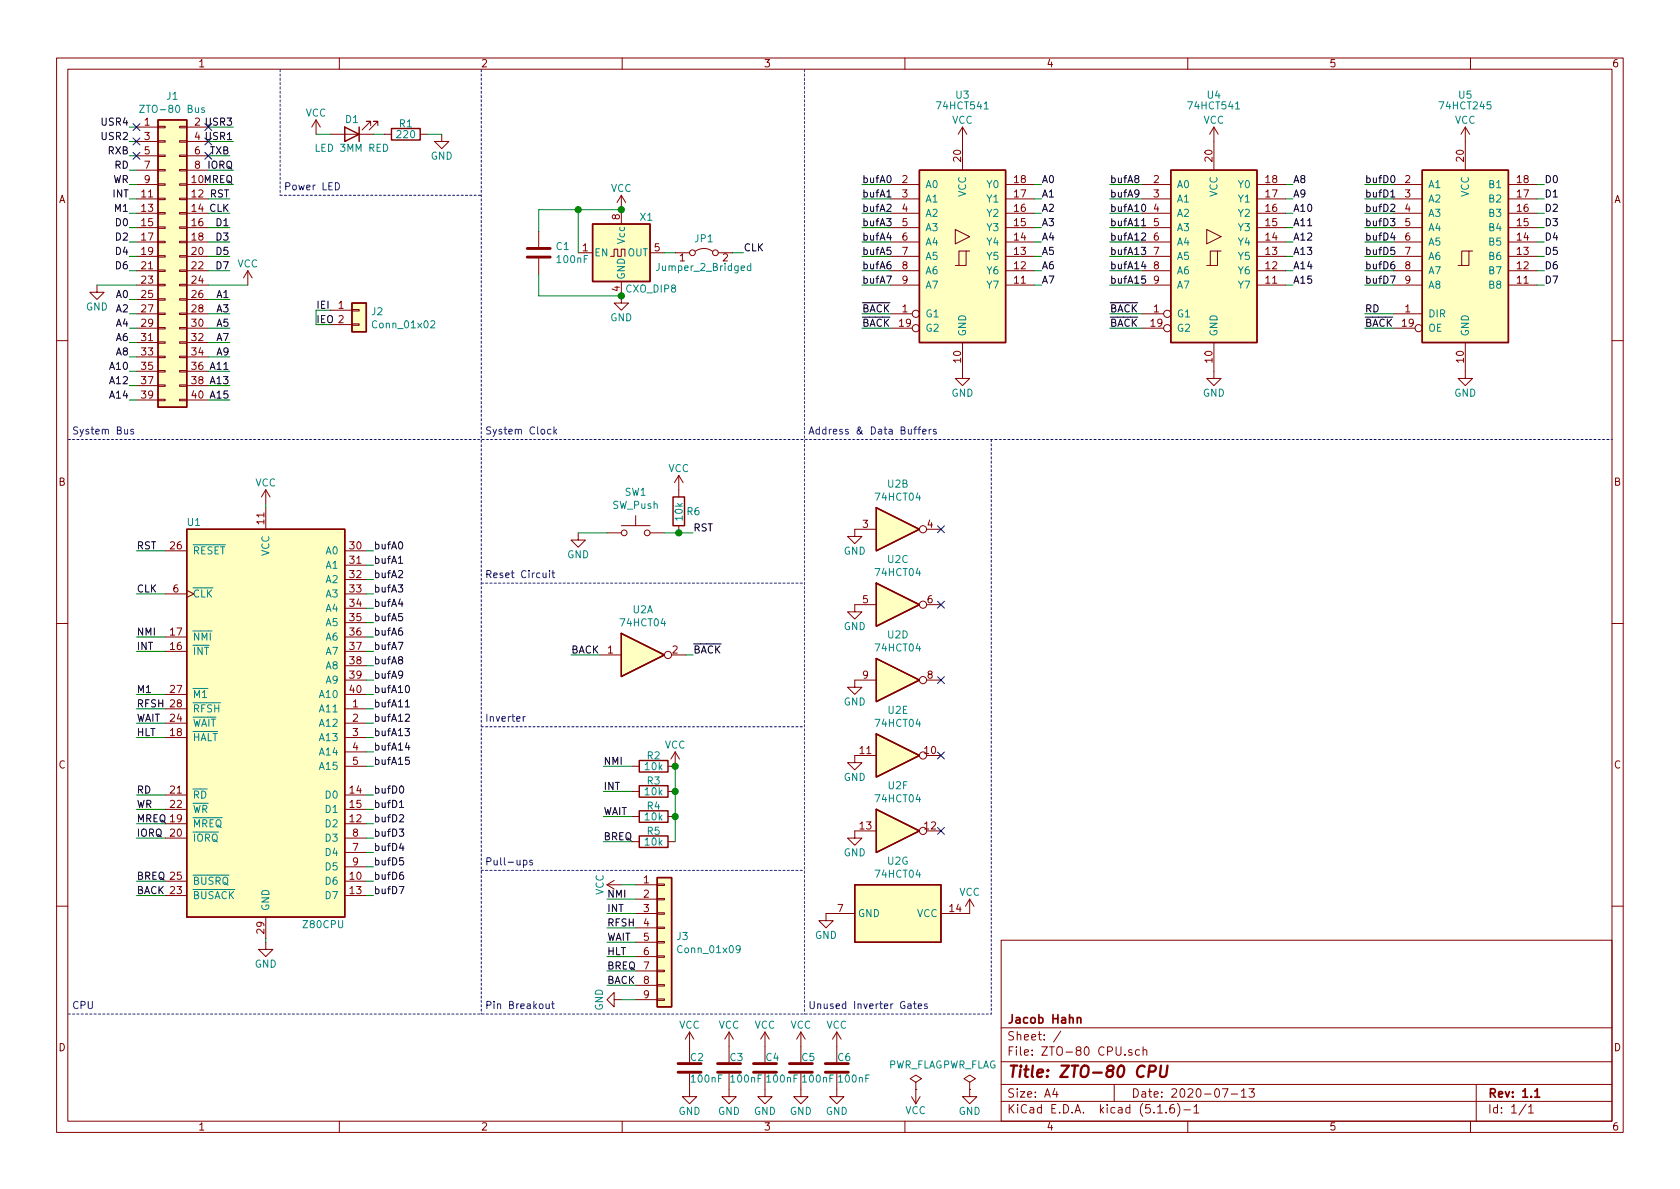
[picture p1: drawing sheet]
EESchema Schematic File Version 4
EELAYER 30 0
EELAYER END
$Descr A4 11693 8268
encoding utf-8
Sheet 1 1
Title "ZTO-80 CPU"
Date "2020-07-13"
Rev "1.1"
Comp "Jacob Hahn"
Comment1 ""
Comment2 ""
Comment3 ""
Comment4 ""
$EndDescr
$Comp
L power:PWR_FLAG #FLG01
U 1 1
P 6375 7575
F 0 "#FLG01" H 6375 7650 50  0001 C CNN
F 1 "PWR_FLAG" H 6375 7748 50  0000 C CNN
F 2 "" H 6375 7575 50  0001 C CNN
F 3 "~" H 6375 7575 50  0001 C CNN
	1    6375 7575
	1    0    0    -1  
$EndComp
$Comp
L power:VCC #PWR04
U 1 1
P 6375 7575
F 0 "#PWR04" H 6375 7425 50  0001 C CNN
F 1 "VCC" H 6375 7725 50  0000 C CNN
F 2 "" H 6375 7575 50  0001 C CNN
F 3 "" H 6375 7575 50  0001 C CNN
	1    6375 7575
	-1   0    0    1   
$EndComp
$Comp
L Connector_Generic:Conn_01x02 J2
U 1 1
P 2500 2150
F 0 "J2" H 2580 2142 50  0000 L CNN
F 1 "Conn_01x02" H 2580 2051 50  0000 L CNN
F 2 "Connector_PinHeader_2.54mm:PinHeader_1x02_P2.54mm_Horizontal" H 2500 2150 50  0001 C CNN
F 3 "~" H 2500 2150 50  0001 C CNN
	1    2500 2150
	1    0    0    -1  
$EndComp
Text Label 2200 2150 0    50   ~ 0
IEI
Text Label 2200 2250 0    50   ~ 0
IEO
Wire Wire Line
	2300 2250 2200 2250
$Comp
L Device:LED D1
U 1 1
P 2450 925
F 0 "D1" H 2450 825 50  0000 C CNN
F 1 "LED 3MM RED" H 2450 1025 50  0000 C CNN
F 2 "LED_THT:LED_D3.0mm" H 2450 925 50  0001 C CNN
F 3 "~" H 2450 925 50  0001 C CNN
	1    2450 925 
	-1   0    0    1   
$EndComp
$Comp
L power:VCC #PWR03
U 1 1
P 2200 925
F 0 "#PWR03" H 2200 775 50  0001 C CNN
F 1 "VCC" H 2200 1075 50  0000 C CNN
F 2 "" H 2200 925 50  0001 C CNN
F 3 "" H 2200 925 50  0001 C CNN
	1    2200 925 
	1    0    0    -1  
$EndComp
Wire Wire Line
	2200 925  2300 925 
$Comp
L Device:R R1
U 1 1
P 2825 925
F 0 "R1" V 2750 925 50  0000 C CNN
F 1 "220" V 2825 925 50  0000 C CNN
F 2 "Resistor_SMD:R_0805_2012Metric_Pad1.15x1.40mm_HandSolder" V 2755 925 50  0001 C CNN
F 3 "~" H 2825 925 50  0001 C CNN
	1    2825 925 
	0    1    1    0   
$EndComp
Wire Wire Line
	2600 925  2675 925 
$Comp
L power:GND #PWR06
U 1 1
P 3075 925
F 0 "#PWR06" H 3075 675 50  0001 C CNN
F 1 "GND" H 3075 775 50  0000 C CNN
F 2 "" H 3075 925 50  0001 C CNN
F 3 "" H 3075 925 50  0001 C CNN
	1    3075 925 
	1    0    0    -1  
$EndComp
Wire Wire Line
	2975 925  3075 925 
Wire Wire Line
	2200 2150 2300 2150
Wire Notes Line
	1950 475  1950 1350
Wire Notes Line
	1950 1350 3350 1350
Text Notes 1975 1325 0    50   ~ 0
Power LED
Text Notes 500  3025 0    50   ~ 0
System Bus
$Comp
L power:GND #PWR05
U 1 1
P 6750 7575
F 0 "#PWR05" H 6750 7325 50  0001 C CNN
F 1 "GND" H 6750 7425 50  0000 C CNN
F 2 "" H 6750 7575 50  0001 C CNN
F 3 "" H 6750 7575 50  0001 C CNN
	1    6750 7575
	1    0    0    -1  
$EndComp
$Comp
L power:PWR_FLAG #FLG02
U 1 1
P 6750 7575
F 0 "#FLG02" H 6750 7650 50  0001 C CNN
F 1 "PWR_FLAG" H 6750 7748 50  0000 C CNN
F 2 "" H 6750 7575 50  0001 C CNN
F 3 "~" H 6750 7575 50  0001 C CNN
	1    6750 7575
	1    0    0    -1  
$EndComp
$Comp
L Oscillator:CXO_DIP8 X1
U 1 1
P 4325 1750
F 0 "X1" H 4450 2000 50  0000 L CNN
F 1 "CXO_DIP8" H 4350 1500 50  0000 L CNN
F 2 "Oscillator:Oscillator_DIP-8" H 4775 1400 50  0001 C CNN
F 3 "http://cdn-reichelt.de/documents/datenblatt/B400/OSZI.pdf" H 4225 1750 50  0001 C CNN
	1    4325 1750
	1    0    0    -1  
$EndComp
$Comp
L power:VCC #PWR010
U 1 1
P 4325 1450
F 0 "#PWR010" H 4325 1300 50  0001 C CNN
F 1 "VCC" H 4325 1600 50  0000 C CNN
F 2 "" H 4325 1450 50  0001 C CNN
F 3 "" H 4325 1450 50  0001 C CNN
	1    4325 1450
	1    0    0    -1  
$EndComp
Wire Wire Line
	4325 1450 4025 1450
Wire Wire Line
	4025 1450 4025 1750
Connection ~ 4325 1450
$Comp
L power:GND #PWR011
U 1 1
P 4325 2050
F 0 "#PWR011" H 4325 1800 50  0001 C CNN
F 1 "GND" H 4325 1900 50  0000 C CNN
F 2 "" H 4325 2050 50  0001 C CNN
F 3 "" H 4325 2050 50  0001 C CNN
	1    4325 2050
	1    0    0    -1  
$EndComp
$Comp
L Jumper:Jumper_2_Bridged JP1
U 1 1
P 4900 1750
F 0 "JP1" H 4900 1850 50  0000 C CNN
F 1 "Jumper_2_Bridged" H 4900 1650 50  0000 C CNN
F 2 "Connector_PinHeader_2.54mm:PinHeader_1x02_P2.54mm_Vertical" H 4900 1750 50  0001 C CNN
F 3 "~" H 4900 1750 50  0001 C CNN
	1    4900 1750
	1    0    0    -1  
$EndComp
Wire Wire Line
	4625 1750 4700 1750
Wire Wire Line
	5100 1750 5175 1750
Text Label 5175 1750 0    50   ~ 0
CLK
$Comp
L Device:C C1
U 1 1
P 3750 1750
F 0 "C1" H 3865 1796 50  0000 L CNN
F 1 "100nF" H 3865 1705 50  0000 L CNN
F 2 "Capacitor_SMD:C_0805_2012Metric_Pad1.15x1.40mm_HandSolder" H 3788 1600 50  0001 C CNN
F 3 "~" H 3750 1750 50  0001 C CNN
	1    3750 1750
	1    0    0    -1  
$EndComp
Wire Wire Line
	4025 1450 3750 1450
Wire Wire Line
	3750 1450 3750 1600
Connection ~ 4025 1450
Wire Wire Line
	3750 1900 3750 2050
Wire Wire Line
	3750 2050 4325 2050
Connection ~ 4325 2050
Text Notes 3375 3025 0    50   ~ 0
System Clock
Wire Wire Line
	2200 2150 2200 2250
Wire Notes Line
	5600 475  5600 7050
Text Notes 500  7025 0    50   ~ 0
CPU
$Comp
L 74xx:74HCT541 U3
U 1 1
P 6700 1775
F 0 "U3" H 6700 2900 50  0000 C CNN
F 1 "74HCT541" H 6700 2825 50  0000 C CNN
F 2 "Package_DIP:DIP-20_W7.62mm" H 6700 1775 50  0001 C CNN
F 3 "http://www.ti.com/lit/gpn/sn74HCT541" H 6700 1775 50  0001 C CNN
	1    6700 1775
	1    0    0    -1  
$EndComp
Text Label 6000 1275 0    50   ~ 0
bufA0
Text Label 6000 1375 0    50   ~ 0
bufA1
Text Label 6000 1475 0    50   ~ 0
bufA2
Text Label 6000 1575 0    50   ~ 0
bufA3
Text Label 6000 1675 0    50   ~ 0
bufA4
Text Label 6000 1775 0    50   ~ 0
bufA5
Text Label 6000 1875 0    50   ~ 0
bufA6
Text Label 6000 1975 0    50   ~ 0
bufA7
Wire Wire Line
	6000 1275 6200 1275
Wire Wire Line
	6000 1375 6200 1375
Wire Wire Line
	6000 1475 6200 1475
Wire Wire Line
	6000 1575 6200 1575
Wire Wire Line
	6000 1675 6200 1675
Wire Wire Line
	6000 1775 6200 1775
Wire Wire Line
	6000 1875 6200 1875
Wire Wire Line
	6000 1975 6200 1975
Text Label 7250 1275 0    50   ~ 0
A0
Text Label 7250 1375 0    50   ~ 0
A1
Text Label 7250 1475 0    50   ~ 0
A2
Text Label 7250 1575 0    50   ~ 0
A3
Text Label 7250 1675 0    50   ~ 0
A4
Text Label 7250 1775 0    50   ~ 0
A5
Text Label 7250 1875 0    50   ~ 0
A6
Text Label 7250 1975 0    50   ~ 0
A7
Wire Wire Line
	7200 1275 7250 1275
Wire Wire Line
	7200 1375 7250 1375
Wire Wire Line
	7200 1475 7250 1475
Wire Wire Line
	7200 1575 7250 1575
Wire Wire Line
	7200 1675 7250 1675
Wire Wire Line
	7200 1775 7250 1775
Wire Wire Line
	7200 1875 7250 1875
Wire Wire Line
	7200 1975 7250 1975
$Comp
L 74xx:74HCT541 U4
U 1 1
P 8450 1775
F 0 "U4" H 8450 2900 50  0000 C CNN
F 1 "74HCT541" H 8450 2825 50  0000 C CNN
F 2 "Package_DIP:DIP-20_W7.62mm" H 8450 1775 50  0001 C CNN
F 3 "http://www.ti.com/lit/gpn/sn74HCT541" H 8450 1775 50  0001 C CNN
	1    8450 1775
	1    0    0    -1  
$EndComp
Text Label 7725 1275 0    50   ~ 0
bufA8
Text Label 7725 1375 0    50   ~ 0
bufA9
Text Label 7725 1475 0    50   ~ 0
bufA10
Text Label 7725 1575 0    50   ~ 0
bufA11
Text Label 7725 1675 0    50   ~ 0
bufA12
Text Label 7725 1775 0    50   ~ 0
bufA13
Text Label 7725 1875 0    50   ~ 0
bufA14
Text Label 7725 1975 0    50   ~ 0
bufA15
Wire Wire Line
	7725 1275 7950 1275
Wire Wire Line
	7725 1375 7950 1375
Wire Wire Line
	7725 1475 7950 1475
Wire Wire Line
	7725 1575 7950 1575
Wire Wire Line
	7725 1675 7950 1675
Wire Wire Line
	7725 1775 7950 1775
Wire Wire Line
	7725 1875 7950 1875
Wire Wire Line
	7725 1975 7950 1975
Text Label 9000 1275 0    50   ~ 0
A8
Text Label 9000 1375 0    50   ~ 0
A9
Text Label 9000 1475 0    50   ~ 0
A10
Text Label 9000 1575 0    50   ~ 0
A11
Text Label 9000 1675 0    50   ~ 0
A12
Text Label 9000 1775 0    50   ~ 0
A13
Text Label 9000 1875 0    50   ~ 0
A14
Text Label 9000 1975 0    50   ~ 0
A15
Wire Wire Line
	8950 1275 9000 1275
Wire Wire Line
	8950 1375 9000 1375
Wire Wire Line
	8950 1475 9000 1475
Wire Wire Line
	8950 1575 9000 1575
Wire Wire Line
	8950 1675 9000 1675
Wire Wire Line
	8950 1775 9000 1775
Wire Wire Line
	8950 1875 9000 1875
Wire Wire Line
	8950 1975 9000 1975
$Comp
L power:VCC #PWR020
U 1 1
P 6700 975
F 0 "#PWR020" H 6700 825 50  0001 C CNN
F 1 "VCC" H 6700 1125 50  0000 C CNN
F 2 "" H 6700 975 50  0001 C CNN
F 3 "" H 6700 975 50  0001 C CNN
	1    6700 975 
	1    0    0    -1  
$EndComp
$Comp
L power:VCC #PWR023
U 1 1
P 8450 975
F 0 "#PWR023" H 8450 825 50  0001 C CNN
F 1 "VCC" H 8450 1125 50  0000 C CNN
F 2 "" H 8450 975 50  0001 C CNN
F 3 "" H 8450 975 50  0001 C CNN
	1    8450 975 
	1    0    0    -1  
$EndComp
$Comp
L power:GND #PWR024
U 1 1
P 8450 2575
F 0 "#PWR024" H 8450 2325 50  0001 C CNN
F 1 "GND" H 8450 2425 50  0000 C CNN
F 2 "" H 8450 2575 50  0001 C CNN
F 3 "" H 8450 2575 50  0001 C CNN
	1    8450 2575
	1    0    0    -1  
$EndComp
$Comp
L power:GND #PWR021
U 1 1
P 6700 2575
F 0 "#PWR021" H 6700 2325 50  0001 C CNN
F 1 "GND" H 6700 2425 50  0000 C CNN
F 2 "" H 6700 2575 50  0001 C CNN
F 3 "" H 6700 2575 50  0001 C CNN
	1    6700 2575
	1    0    0    -1  
$EndComp
$Comp
L 74HCTxx:74HCT245 U5
U 1 1
P 10200 1775
F 0 "U5" H 10200 2900 50  0000 C CNN
F 1 "74HCT245" H 10200 2825 50  0000 C CNN
F 2 "Package_DIP:DIP-20_W7.62mm" H 10200 3075 50  0001 C CNN
F 3 "" H 10200 3075 50  0001 C CNN
	1    10200 1775
	1    0    0    -1  
$EndComp
$Comp
L power:VCC #PWR025
U 1 1
P 10200 975
F 0 "#PWR025" H 10200 825 50  0001 C CNN
F 1 "VCC" H 10200 1125 50  0000 C CNN
F 2 "" H 10200 975 50  0001 C CNN
F 3 "" H 10200 975 50  0001 C CNN
	1    10200 975 
	1    0    0    -1  
$EndComp
Text Label 9500 2175 0    50   ~ 0
RD
Wire Wire Line
	9500 2175 9700 2175
Text Label 9500 1275 0    50   ~ 0
bufD0
Text Label 9500 1375 0    50   ~ 0
bufD1
Text Label 9500 1475 0    50   ~ 0
bufD2
Text Label 9500 1575 0    50   ~ 0
bufD3
Text Label 9500 1675 0    50   ~ 0
bufD4
Text Label 9500 1775 0    50   ~ 0
bufD5
Text Label 9500 1875 0    50   ~ 0
bufD6
Text Label 9500 1975 0    50   ~ 0
bufD7
Wire Wire Line
	9500 1275 9700 1275
Wire Wire Line
	9500 1375 9700 1375
Wire Wire Line
	9500 1475 9700 1475
Wire Wire Line
	9500 1575 9700 1575
Wire Wire Line
	9500 1675 9700 1675
Wire Wire Line
	9500 1775 9700 1775
Wire Wire Line
	9500 1875 9700 1875
Wire Wire Line
	9500 1975 9700 1975
Text Label 10750 1275 0    50   ~ 0
D0
Text Label 10750 1375 0    50   ~ 0
D1
Text Label 10750 1475 0    50   ~ 0
D2
Text Label 10750 1575 0    50   ~ 0
D3
Text Label 10750 1675 0    50   ~ 0
D4
Text Label 10750 1775 0    50   ~ 0
D5
Text Label 10750 1875 0    50   ~ 0
D6
Text Label 10750 1975 0    50   ~ 0
D7
Wire Wire Line
	10700 1275 10750 1275
Wire Wire Line
	10700 1375 10750 1375
Wire Wire Line
	10700 1475 10750 1475
Wire Wire Line
	10700 1575 10750 1575
Wire Wire Line
	10700 1675 10750 1675
Wire Wire Line
	10700 1775 10750 1775
Wire Wire Line
	10700 1875 10750 1875
Wire Wire Line
	10700 1975 10750 1975
$Comp
L power:GND #PWR026
U 1 1
P 10200 2575
F 0 "#PWR026" H 10200 2325 50  0001 C CNN
F 1 "GND" H 10200 2425 50  0000 C CNN
F 2 "" H 10200 2575 50  0001 C CNN
F 3 "" H 10200 2575 50  0001 C CNN
	1    10200 2575
	1    0    0    -1  
$EndComp
$Comp
L 74xx:74HCT04 U2
U 1 1
P 4475 4550
F 0 "U2" H 4475 4867 50  0000 C CNN
F 1 "74HCT04" H 4475 4776 50  0000 C CNN
F 2 "Package_DIP:DIP-14_W7.62mm" H 4475 4550 50  0001 C CNN
F 3 "https://assets.nexperia.com/documents/data-sheet/74HC_HCT04.pdf" H 4475 4550 50  0001 C CNN
	1    4475 4550
	1    0    0    -1  
$EndComp
$Comp
L 74xx:74HCT04 U2
U 7 1
P 6250 6350
F 0 "U2" V 5883 6350 50  0000 C CNN
F 1 "74HCT04" V 5974 6350 50  0000 C CNN
F 2 "Package_DIP:DIP-14_W7.62mm" H 6250 6350 50  0001 C CNN
F 3 "https://assets.nexperia.com/documents/data-sheet/74HC_HCT04.pdf" H 6250 6350 50  0001 C CNN
	7    6250 6350
	0    1    1    0   
$EndComp
$Comp
L 74xx:74HCT04 U2
U 2 1
P 6250 3675
F 0 "U2" H 6250 3992 50  0000 C CNN
F 1 "74HCT04" H 6250 3901 50  0000 C CNN
F 2 "Package_DIP:DIP-14_W7.62mm" H 6250 3675 50  0001 C CNN
F 3 "https://assets.nexperia.com/documents/data-sheet/74HC_HCT04.pdf" H 6250 3675 50  0001 C CNN
	2    6250 3675
	1    0    0    -1  
$EndComp
$Comp
L 74xx:74HCT04 U2
U 3 1
P 6250 4200
F 0 "U2" H 6250 4517 50  0000 C CNN
F 1 "74HCT04" H 6250 4426 50  0000 C CNN
F 2 "Package_DIP:DIP-14_W7.62mm" H 6250 4200 50  0001 C CNN
F 3 "https://assets.nexperia.com/documents/data-sheet/74HC_HCT04.pdf" H 6250 4200 50  0001 C CNN
	3    6250 4200
	1    0    0    -1  
$EndComp
$Comp
L 74xx:74HCT04 U2
U 4 1
P 6250 4725
F 0 "U2" H 6250 5042 50  0000 C CNN
F 1 "74HCT04" H 6250 4951 50  0000 C CNN
F 2 "Package_DIP:DIP-14_W7.62mm" H 6250 4725 50  0001 C CNN
F 3 "https://assets.nexperia.com/documents/data-sheet/74HC_HCT04.pdf" H 6250 4725 50  0001 C CNN
	4    6250 4725
	1    0    0    -1  
$EndComp
$Comp
L 74xx:74HCT04 U2
U 5 1
P 6250 5250
F 0 "U2" H 6250 5567 50  0000 C CNN
F 1 "74HCT04" H 6250 5476 50  0000 C CNN
F 2 "Package_DIP:DIP-14_W7.62mm" H 6250 5250 50  0001 C CNN
F 3 "https://assets.nexperia.com/documents/data-sheet/74HC_HCT04.pdf" H 6250 5250 50  0001 C CNN
	5    6250 5250
	1    0    0    -1  
$EndComp
$Comp
L 74xx:74HCT04 U2
U 6 1
P 6250 5775
F 0 "U2" H 6250 6092 50  0000 C CNN
F 1 "74HCT04" H 6250 6001 50  0000 C CNN
F 2 "Package_DIP:DIP-14_W7.62mm" H 6250 5775 50  0001 C CNN
F 3 "https://assets.nexperia.com/documents/data-sheet/74HC_HCT04.pdf" H 6250 5775 50  0001 C CNN
	6    6250 5775
	1    0    0    -1  
$EndComp
Wire Notes Line
	6900 3050 6900 7050
Wire Notes Line
	475  7050 6900 7050
$Comp
L power:GND #PWR014
U 1 1
P 5750 6350
F 0 "#PWR014" H 5750 6100 50  0001 C CNN
F 1 "GND" H 5750 6200 50  0000 C CNN
F 2 "" H 5750 6350 50  0001 C CNN
F 3 "" H 5750 6350 50  0001 C CNN
	1    5750 6350
	1    0    0    -1  
$EndComp
$Comp
L power:VCC #PWR022
U 1 1
P 6750 6350
F 0 "#PWR022" H 6750 6200 50  0001 C CNN
F 1 "VCC" H 6750 6500 50  0000 C CNN
F 2 "" H 6750 6350 50  0001 C CNN
F 3 "" H 6750 6350 50  0001 C CNN
	1    6750 6350
	1    0    0    -1  
$EndComp
$Comp
L power:GND #PWR019
U 1 1
P 5950 5775
F 0 "#PWR019" H 5950 5525 50  0001 C CNN
F 1 "GND" H 5950 5625 50  0000 C CNN
F 2 "" H 5950 5775 50  0001 C CNN
F 3 "" H 5950 5775 50  0001 C CNN
	1    5950 5775
	1    0    0    -1  
$EndComp
$Comp
L power:GND #PWR018
U 1 1
P 5950 5250
F 0 "#PWR018" H 5950 5000 50  0001 C CNN
F 1 "GND" H 5950 5100 50  0000 C CNN
F 2 "" H 5950 5250 50  0001 C CNN
F 3 "" H 5950 5250 50  0001 C CNN
	1    5950 5250
	1    0    0    -1  
$EndComp
$Comp
L power:GND #PWR017
U 1 1
P 5950 4725
F 0 "#PWR017" H 5950 4475 50  0001 C CNN
F 1 "GND" H 5950 4575 50  0000 C CNN
F 2 "" H 5950 4725 50  0001 C CNN
F 3 "" H 5950 4725 50  0001 C CNN
	1    5950 4725
	1    0    0    -1  
$EndComp
$Comp
L power:GND #PWR016
U 1 1
P 5950 4200
F 0 "#PWR016" H 5950 3950 50  0001 C CNN
F 1 "GND" H 5950 4050 50  0000 C CNN
F 2 "" H 5950 4200 50  0001 C CNN
F 3 "" H 5950 4200 50  0001 C CNN
	1    5950 4200
	1    0    0    -1  
$EndComp
$Comp
L power:GND #PWR015
U 1 1
P 5950 3675
F 0 "#PWR015" H 5950 3425 50  0001 C CNN
F 1 "GND" H 5950 3525 50  0000 C CNN
F 2 "" H 5950 3675 50  0001 C CNN
F 3 "" H 5950 3675 50  0001 C CNN
	1    5950 3675
	1    0    0    -1  
$EndComp
NoConn ~ 6550 3675
NoConn ~ 6550 4200
NoConn ~ 6550 4725
NoConn ~ 6550 5250
NoConn ~ 6550 5775
Text Label 3975 4550 0    50   ~ 0
BACK
Wire Wire Line
	3975 4550 4175 4550
Text Label 4825 4550 0    50   ~ 0
~BACK
Wire Wire Line
	4775 4550 4825 4550
Text Label 6000 2175 0    50   ~ 0
~BACK
Wire Wire Line
	6000 2175 6200 2175
Wire Wire Line
	6000 2275 6200 2275
Text Label 6000 2275 0    50   ~ 0
~BACK
Text Label 7725 2175 0    50   ~ 0
~BACK
Text Label 7725 2275 0    50   ~ 0
~BACK
Wire Wire Line
	7725 2175 7950 2175
Wire Wire Line
	7725 2275 7950 2275
Text Label 9500 2275 0    50   ~ 0
~BACK
Wire Wire Line
	9500 2275 9700 2275
Wire Notes Line
	475  3050 11225 3050
Text Notes 5625 3025 0    50   ~ 0
Address & Data Buffers
Wire Notes Line
	3350 4050 5600 4050
Wire Notes Line
	3350 5050 5600 5050
Text Notes 3375 5025 0    50   ~ 0
Inverter
Text Notes 3375 4025 0    50   ~ 0
Reset Circuit
$Comp
L power:GND #PWR09
U 1 1
P 4025 3700
F 0 "#PWR09" H 4025 3450 50  0001 C CNN
F 1 "GND" H 4025 3550 50  0000 C CNN
F 2 "" H 4025 3700 50  0001 C CNN
F 3 "" H 4025 3700 50  0001 C CNN
	1    4025 3700
	1    0    0    -1  
$EndComp
Text Label 4825 3700 0    50   ~ 0
RST
Wire Wire Line
	4025 3700 4225 3700
$Comp
L Device:R R6
U 1 1
P 4725 3550
F 0 "R6" H 4775 3550 50  0000 L CNN
F 1 "10k" V 4725 3475 50  0000 L CNN
F 2 "Resistor_SMD:R_0805_2012Metric_Pad1.15x1.40mm_HandSolder" V 4655 3550 50  0001 C CNN
F 3 "~" H 4725 3550 50  0001 C CNN
	1    4725 3550
	1    0    0    -1  
$EndComp
$Comp
L Switch:SW_Push SW1
U 1 1
P 4425 3700
F 0 "SW1" H 4425 3985 50  0000 C CNN
F 1 "SW_Push" H 4425 3894 50  0000 C CNN
F 2 "Button_Switch_THT:SW_PUSH_6mm" H 4425 3900 50  0001 C CNN
F 3 "~" H 4425 3900 50  0001 C CNN
	1    4425 3700
	1    0    0    -1  
$EndComp
Wire Wire Line
	4625 3700 4725 3700
Connection ~ 4725 3700
Wire Wire Line
	4725 3700 4825 3700
$Comp
L power:VCC #PWR013
U 1 1
P 4725 3400
F 0 "#PWR013" H 4725 3250 50  0001 C CNN
F 1 "VCC" H 4725 3550 50  0000 C CNN
F 2 "" H 4725 3400 50  0001 C CNN
F 3 "" H 4725 3400 50  0001 C CNN
	1    4725 3400
	1    0    0    -1  
$EndComp
Wire Notes Line
	3350 6050 5600 6050
Wire Notes Line
	3350 475  3350 7050
$Comp
L CPU:Z80CPU U1
U 1 1
P 1850 5025
F 0 "U1" H 1350 6425 50  0000 C CNN
F 1 "Z80CPU" H 2250 3625 50  0000 C CNN
F 2 "Package_DIP:DIP-40_W15.24mm" H 1850 5425 50  0001 C CNN
F 3 "www.zilog.com/manage_directlink.php?filepath=docs/z80/um0080" H 1850 5425 50  0001 C CNN
	1    1850 5025
	1    0    0    -1  
$EndComp
Text Label 950  3825 0    50   ~ 0
RST
Wire Wire Line
	1150 3825 950  3825
Text Label 950  4125 0    50   ~ 0
CLK
Wire Wire Line
	950  4125 1150 4125
Text Label 950  4425 0    50   ~ 0
NMI
Wire Wire Line
	950  4425 1150 4425
Text Label 950  4525 0    50   ~ 0
INT
Wire Wire Line
	950  4525 1150 4525
Text Label 950  4825 0    50   ~ 0
M1
Wire Wire Line
	950  4825 1150 4825
Text Label 950  4925 0    50   ~ 0
RFSH
Wire Wire Line
	950  4925 1150 4925
Text Label 950  5025 0    50   ~ 0
WAIT
Wire Wire Line
	950  5025 1150 5025
Text Label 950  5125 0    50   ~ 0
HLT
Wire Wire Line
	950  5125 1150 5125
Text Label 950  5525 0    50   ~ 0
RD
Wire Wire Line
	950  5525 1150 5525
Text Label 950  5625 0    50   ~ 0
WR
Wire Wire Line
	950  5625 1150 5625
Text Label 950  5725 0    50   ~ 0
MREQ
Wire Wire Line
	950  5725 1150 5725
Text Label 950  5825 0    50   ~ 0
IORQ
Wire Wire Line
	950  5825 1150 5825
Text Label 950  6125 0    50   ~ 0
BREQ
Wire Wire Line
	950  6125 1150 6125
Text Label 950  6225 0    50   ~ 0
BACK
Wire Wire Line
	950  6225 1150 6225
Text Label 2600 3825 0    50   ~ 0
bufA0
Text Label 2600 3925 0    50   ~ 0
bufA1
Text Label 2600 4025 0    50   ~ 0
bufA2
Text Label 2600 4125 0    50   ~ 0
bufA3
Text Label 2600 4225 0    50   ~ 0
bufA4
Text Label 2600 4325 0    50   ~ 0
bufA5
Text Label 2600 4425 0    50   ~ 0
bufA6
Text Label 2600 4525 0    50   ~ 0
bufA7
Text Label 2600 4625 0    50   ~ 0
bufA8
Text Label 2600 4725 0    50   ~ 0
bufA9
Text Label 2600 4825 0    50   ~ 0
bufA10
Text Label 2600 4925 0    50   ~ 0
bufA11
Text Label 2600 5025 0    50   ~ 0
bufA12
Text Label 2600 5125 0    50   ~ 0
bufA13
Text Label 2600 5225 0    50   ~ 0
bufA14
Text Label 2600 5325 0    50   ~ 0
bufA15
Wire Wire Line
	2550 3825 2600 3825
Wire Wire Line
	2550 3925 2600 3925
Wire Wire Line
	2550 4025 2600 4025
Wire Wire Line
	2550 4125 2600 4125
Wire Wire Line
	2550 4225 2600 4225
Wire Wire Line
	2550 4325 2600 4325
Wire Wire Line
	2550 4425 2600 4425
Wire Wire Line
	2550 4525 2600 4525
Wire Wire Line
	2550 4625 2600 4625
Wire Wire Line
	2550 4725 2600 4725
Wire Wire Line
	2550 4825 2600 4825
Wire Wire Line
	2550 4925 2600 4925
Wire Wire Line
	2550 5025 2600 5025
Wire Wire Line
	2550 5125 2600 5125
Wire Wire Line
	2550 5225 2600 5225
Wire Wire Line
	2550 5325 2600 5325
Text Label 2600 5525 0    50   ~ 0
bufD0
Text Label 2600 5625 0    50   ~ 0
bufD1
Text Label 2600 5725 0    50   ~ 0
bufD2
Text Label 2600 5825 0    50   ~ 0
bufD3
Text Label 2600 5925 0    50   ~ 0
bufD4
Text Label 2600 6025 0    50   ~ 0
bufD5
Text Label 2600 6125 0    50   ~ 0
bufD6
Text Label 2600 6225 0    50   ~ 0
bufD7
Wire Wire Line
	2550 5525 2600 5525
Wire Wire Line
	2550 5625 2600 5625
Wire Wire Line
	2550 5725 2600 5725
Wire Wire Line
	2550 5825 2600 5825
Wire Wire Line
	2550 5925 2600 5925
Wire Wire Line
	2550 6025 2600 6025
Wire Wire Line
	2550 6125 2600 6125
Wire Wire Line
	2550 6225 2600 6225
$Comp
L power:VCC #PWR07
U 1 1
P 1850 3500
F 0 "#PWR07" H 1850 3350 50  0001 C CNN
F 1 "VCC" H 1850 3650 50  0000 C CNN
F 2 "" H 1850 3500 50  0001 C CNN
F 3 "" H 1850 3500 50  0001 C CNN
	1    1850 3500
	1    0    0    -1  
$EndComp
Wire Wire Line
	1850 3500 1850 3525
$Comp
L power:GND #PWR08
U 1 1
P 1850 6550
F 0 "#PWR08" H 1850 6300 50  0001 C CNN
F 1 "GND" H 1850 6400 50  0000 C CNN
F 2 "" H 1850 6550 50  0001 C CNN
F 3 "" H 1850 6550 50  0001 C CNN
	1    1850 6550
	1    0    0    -1  
$EndComp
Wire Wire Line
	1850 6525 1850 6550
$Comp
L Device:R R2
U 1 1
P 4550 5325
F 0 "R2" V 4475 5325 50  0000 C CNN
F 1 "10k" V 4550 5325 50  0000 C CNN
F 2 "Resistor_SMD:R_0805_2012Metric_Pad1.15x1.40mm_HandSolder" V 4480 5325 50  0001 C CNN
F 3 "~" H 4550 5325 50  0001 C CNN
	1    4550 5325
	0    1    1    0   
$EndComp
$Comp
L Device:R R3
U 1 1
P 4550 5500
F 0 "R3" V 4475 5500 50  0000 C CNN
F 1 "10k" V 4550 5500 50  0000 C CNN
F 2 "Resistor_SMD:R_0805_2012Metric_Pad1.15x1.40mm_HandSolder" V 4480 5500 50  0001 C CNN
F 3 "~" H 4550 5500 50  0001 C CNN
	1    4550 5500
	0    1    1    0   
$EndComp
$Comp
L Device:R R4
U 1 1
P 4550 5675
F 0 "R4" V 4475 5675 50  0000 C CNN
F 1 "10k" V 4550 5675 50  0000 C CNN
F 2 "Resistor_SMD:R_0805_2012Metric_Pad1.15x1.40mm_HandSolder" V 4480 5675 50  0001 C CNN
F 3 "~" H 4550 5675 50  0001 C CNN
	1    4550 5675
	0    1    1    0   
$EndComp
$Comp
L Device:R R5
U 1 1
P 4550 5850
F 0 "R5" V 4475 5850 50  0000 C CNN
F 1 "10k" V 4550 5850 50  0000 C CNN
F 2 "Resistor_SMD:R_0805_2012Metric_Pad1.15x1.40mm_HandSolder" V 4480 5850 50  0001 C CNN
F 3 "~" H 4550 5850 50  0001 C CNN
	1    4550 5850
	0    1    1    0   
$EndComp
Text Label 4200 5325 0    50   ~ 0
NMI
Wire Wire Line
	4200 5325 4400 5325
$Comp
L power:VCC #PWR012
U 1 1
P 4700 5325
F 0 "#PWR012" H 4700 5175 50  0001 C CNN
F 1 "VCC" H 4700 5475 50  0000 C CNN
F 2 "" H 4700 5325 50  0001 C CNN
F 3 "" H 4700 5325 50  0001 C CNN
	1    4700 5325
	1    0    0    -1  
$EndComp
Wire Wire Line
	4700 5325 4700 5500
Connection ~ 4700 5325
Connection ~ 4700 5500
Wire Wire Line
	4700 5500 4700 5675
Connection ~ 4700 5675
Wire Wire Line
	4700 5675 4700 5850
Text Label 4200 5500 0    50   ~ 0
INT
Wire Wire Line
	4200 5500 4400 5500
Text Label 4200 5675 0    50   ~ 0
WAIT
Wire Wire Line
	4200 5675 4400 5675
Text Label 4200 5850 0    50   ~ 0
BREQ
Wire Wire Line
	4200 5850 4400 5850
Text Notes 3375 6025 0    50   ~ 0
Pull-ups
Text Notes 5625 7025 0    50   ~ 0
Unused Inverter Gates
Text Label 4225 6250 0    50   ~ 0
NMI
Text Label 4225 6350 0    50   ~ 0
INT
Text Label 4225 6550 0    50   ~ 0
WAIT
Text Label 4225 6750 0    50   ~ 0
BREQ
Text Notes 3375 7025 0    50   ~ 0
Pin Breakout
Text Label 4225 6450 0    50   ~ 0
RFSH
Text Label 4225 6650 0    50   ~ 0
HLT
Text Label 4225 6850 0    50   ~ 0
BACK
Wire Wire Line
	4225 6250 4425 6250
Wire Wire Line
	4225 6350 4425 6350
Wire Wire Line
	4225 6450 4425 6450
Wire Wire Line
	4225 6550 4425 6550
Wire Wire Line
	4225 6650 4425 6650
Wire Wire Line
	4225 6750 4425 6750
Wire Wire Line
	4225 6850 4425 6850
$Comp
L Device:C C6
U 1 1
P 5825 7425
F 0 "C6" H 5825 7500 50  0000 L CNN
F 1 "100nF" H 5825 7350 50  0000 L CNN
F 2 "Capacitor_SMD:C_0805_2012Metric_Pad1.15x1.40mm_HandSolder" H 5863 7275 50  0001 C CNN
F 3 "~" H 5825 7425 50  0001 C CNN
	1    5825 7425
	1    0    0    -1  
$EndComp
$Comp
L Device:C C5
U 1 1
P 5575 7425
F 0 "C5" H 5575 7500 50  0000 L CNN
F 1 "100nF" H 5575 7350 50  0000 L CNN
F 2 "Capacitor_SMD:C_0805_2012Metric_Pad1.15x1.40mm_HandSolder" H 5613 7275 50  0001 C CNN
F 3 "~" H 5575 7425 50  0001 C CNN
	1    5575 7425
	1    0    0    -1  
$EndComp
$Comp
L Device:C C4
U 1 1
P 5325 7425
F 0 "C4" H 5325 7500 50  0000 L CNN
F 1 "100nF" H 5325 7350 50  0000 L CNN
F 2 "Capacitor_SMD:C_0805_2012Metric_Pad1.15x1.40mm_HandSolder" H 5363 7275 50  0001 C CNN
F 3 "~" H 5325 7425 50  0001 C CNN
	1    5325 7425
	1    0    0    -1  
$EndComp
$Comp
L Device:C C3
U 1 1
P 5075 7425
F 0 "C3" H 5075 7500 50  0000 L CNN
F 1 "100nF" H 5075 7350 50  0000 L CNN
F 2 "Capacitor_SMD:C_0805_2012Metric_Pad1.15x1.40mm_HandSolder" H 5113 7275 50  0001 C CNN
F 3 "~" H 5075 7425 50  0001 C CNN
	1    5075 7425
	1    0    0    -1  
$EndComp
$Comp
L Device:C C2
U 1 1
P 4800 7425
F 0 "C2" H 4800 7500 50  0000 L CNN
F 1 "100nF" H 4800 7350 50  0000 L CNN
F 2 "Capacitor_SMD:C_0805_2012Metric_Pad1.15x1.40mm_HandSolder" H 4838 7275 50  0001 C CNN
F 3 "~" H 4800 7425 50  0001 C CNN
	1    4800 7425
	1    0    0    -1  
$EndComp
$Comp
L power:VCC #PWR027
U 1 1
P 4800 7275
F 0 "#PWR027" H 4800 7125 50  0001 C CNN
F 1 "VCC" H 4800 7425 50  0000 C CNN
F 2 "" H 4800 7275 50  0001 C CNN
F 3 "" H 4800 7275 50  0001 C CNN
	1    4800 7275
	1    0    0    -1  
$EndComp
$Comp
L power:VCC #PWR029
U 1 1
P 5075 7275
F 0 "#PWR029" H 5075 7125 50  0001 C CNN
F 1 "VCC" H 5075 7425 50  0000 C CNN
F 2 "" H 5075 7275 50  0001 C CNN
F 3 "" H 5075 7275 50  0001 C CNN
	1    5075 7275
	1    0    0    -1  
$EndComp
$Comp
L power:VCC #PWR031
U 1 1
P 5325 7275
F 0 "#PWR031" H 5325 7125 50  0001 C CNN
F 1 "VCC" H 5325 7425 50  0000 C CNN
F 2 "" H 5325 7275 50  0001 C CNN
F 3 "" H 5325 7275 50  0001 C CNN
	1    5325 7275
	1    0    0    -1  
$EndComp
$Comp
L power:VCC #PWR033
U 1 1
P 5575 7275
F 0 "#PWR033" H 5575 7125 50  0001 C CNN
F 1 "VCC" H 5575 7425 50  0000 C CNN
F 2 "" H 5575 7275 50  0001 C CNN
F 3 "" H 5575 7275 50  0001 C CNN
	1    5575 7275
	1    0    0    -1  
$EndComp
$Comp
L power:VCC #PWR035
U 1 1
P 5825 7275
F 0 "#PWR035" H 5825 7125 50  0001 C CNN
F 1 "VCC" H 5825 7425 50  0000 C CNN
F 2 "" H 5825 7275 50  0001 C CNN
F 3 "" H 5825 7275 50  0001 C CNN
	1    5825 7275
	1    0    0    -1  
$EndComp
$Comp
L power:GND #PWR028
U 1 1
P 4800 7575
F 0 "#PWR028" H 4800 7325 50  0001 C CNN
F 1 "GND" H 4800 7425 50  0000 C CNN
F 2 "" H 4800 7575 50  0001 C CNN
F 3 "" H 4800 7575 50  0001 C CNN
	1    4800 7575
	1    0    0    -1  
$EndComp
$Comp
L power:GND #PWR030
U 1 1
P 5075 7575
F 0 "#PWR030" H 5075 7325 50  0001 C CNN
F 1 "GND" H 5075 7425 50  0000 C CNN
F 2 "" H 5075 7575 50  0001 C CNN
F 3 "" H 5075 7575 50  0001 C CNN
	1    5075 7575
	1    0    0    -1  
$EndComp
$Comp
L power:GND #PWR032
U 1 1
P 5325 7575
F 0 "#PWR032" H 5325 7325 50  0001 C CNN
F 1 "GND" H 5325 7425 50  0000 C CNN
F 2 "" H 5325 7575 50  0001 C CNN
F 3 "" H 5325 7575 50  0001 C CNN
	1    5325 7575
	1    0    0    -1  
$EndComp
$Comp
L power:GND #PWR034
U 1 1
P 5575 7575
F 0 "#PWR034" H 5575 7325 50  0001 C CNN
F 1 "GND" H 5575 7425 50  0000 C CNN
F 2 "" H 5575 7575 50  0001 C CNN
F 3 "" H 5575 7575 50  0001 C CNN
	1    5575 7575
	1    0    0    -1  
$EndComp
$Comp
L power:GND #PWR036
U 1 1
P 5825 7575
F 0 "#PWR036" H 5825 7325 50  0001 C CNN
F 1 "GND" H 5825 7425 50  0000 C CNN
F 2 "" H 5825 7575 50  0001 C CNN
F 3 "" H 5825 7575 50  0001 C CNN
	1    5825 7575
	1    0    0    -1  
$EndComp
Wire Wire Line
	4325 6950 4425 6950
$Comp
L power:GND #PWR037
U 1 1
P 4325 6950
F 0 "#PWR037" H 4325 6700 50  0001 C CNN
F 1 "GND" H 4325 6800 50  0000 C CNN
F 2 "" H 4325 6950 50  0001 C CNN
F 3 "" H 4325 6950 50  0001 C CNN
	1    4325 6950
	0    1    1    0   
$EndComp
$Comp
L Connector_Generic:Conn_01x09 J3
U 1 1
P 4625 6550
F 0 "J3" H 4705 6592 50  0000 L CNN
F 1 "Conn_01x09" H 4705 6501 50  0000 L CNN
F 2 "Connector_PinHeader_2.54mm:PinHeader_1x09_P2.54mm_Horizontal" H 4625 6550 50  0001 C CNN
F 3 "~" H 4625 6550 50  0001 C CNN
	1    4625 6550
	1    0    0    -1  
$EndComp
$Comp
L power:VCC #PWR0101
U 1 1
P 4325 6150
F 0 "#PWR0101" H 4325 6000 50  0001 C CNN
F 1 "VCC" H 4325 6300 50  0000 C CNN
F 2 "" H 4325 6150 50  0001 C CNN
F 3 "" H 4325 6150 50  0001 C CNN
	1    4325 6150
	0    -1   -1   0   
$EndComp
Wire Wire Line
	4325 6150 4425 6150
Wire Wire Line
	1600 1075 1450 1075
Wire Wire Line
	1625 975  1450 975 
Wire Wire Line
	1625 875  1450 875 
Wire Wire Line
	1450 2775 1600 2775
Wire Wire Line
	1450 2675 1600 2675
Wire Wire Line
	1450 2575 1600 2575
Wire Wire Line
	1450 2475 1600 2475
Wire Wire Line
	1450 2375 1600 2375
Wire Wire Line
	1450 2275 1600 2275
Wire Wire Line
	1450 2175 1600 2175
Wire Wire Line
	1450 2075 1600 2075
Wire Wire Line
	1450 1875 1600 1875
Wire Wire Line
	1450 1775 1600 1775
Wire Wire Line
	1450 1675 1600 1675
Wire Wire Line
	1450 1575 1600 1575
Wire Wire Line
	1450 1475 1600 1475
Wire Wire Line
	1450 1375 1600 1375
Text Label 900  2075 2    50   ~ 0
A0
Text Label 1600 2075 2    50   ~ 0
A1
Text Label 900  2175 2    50   ~ 0
A2
Text Label 1600 2175 2    50   ~ 0
A3
Text Label 900  2275 2    50   ~ 0
A4
Text Label 1600 2275 2    50   ~ 0
A5
Text Label 900  2375 2    50   ~ 0
A6
Text Label 1600 2375 2    50   ~ 0
A7
Text Label 900  2475 2    50   ~ 0
A8
Text Label 1600 2475 2    50   ~ 0
A9
Text Label 900  2575 2    50   ~ 0
A10
Text Label 1600 2575 2    50   ~ 0
A11
Text Label 900  2675 2    50   ~ 0
A12
Text Label 1600 2675 2    50   ~ 0
A13
Text Label 900  2775 2    50   ~ 0
A14
Text Label 1600 2775 2    50   ~ 0
A15
$Comp
L power:VCC #PWR0102
U 1 1
P 1725 1975
F 0 "#PWR0102" H 1725 1825 50  0001 C CNN
F 1 "VCC" H 1725 2125 50  0000 C CNN
F 2 "" H 1725 1975 50  0001 C CNN
F 3 "" H 1725 1975 50  0001 C CNN
	1    1725 1975
	1    0    0    -1  
$EndComp
Wire Wire Line
	1725 1975 1450 1975
$Comp
L power:GND #PWR0103
U 1 1
P 675 1975
F 0 "#PWR0103" H 675 1725 50  0001 C CNN
F 1 "GND" H 675 1825 50  0000 C CNN
F 2 "" H 675 1975 50  0001 C CNN
F 3 "" H 675 1975 50  0001 C CNN
	1    675  1975
	1    0    0    -1  
$EndComp
Wire Wire Line
	950  2775 900  2775
Wire Wire Line
	950  2675 900  2675
Wire Wire Line
	950  2575 900  2575
Wire Wire Line
	950  2475 900  2475
Wire Wire Line
	950  2375 900  2375
Wire Wire Line
	950  2275 900  2275
Wire Wire Line
	950  2175 900  2175
Wire Wire Line
	950  2075 900  2075
Wire Wire Line
	950  1875 900  1875
Wire Wire Line
	950  1775 900  1775
Wire Wire Line
	950  1675 900  1675
Wire Wire Line
	950  1575 900  1575
Wire Wire Line
	950  1475 900  1475
Wire Wire Line
	950  1375 900  1375
Wire Wire Line
	950  1275 900  1275
Wire Wire Line
	950  1175 900  1175
Wire Wire Line
	950  1075 900  1075
Wire Wire Line
	950  975  900  975 
Wire Wire Line
	950  875  900  875 
Wire Wire Line
	950  1975 675  1975
Text Label 1600 1575 2    50   ~ 0
D1
Text Label 900  1675 2    50   ~ 0
D2
Text Label 1600 1675 2    50   ~ 0
D3
Text Label 900  1775 2    50   ~ 0
D4
Text Label 900  1875 2    50   ~ 0
D6
Text Label 1600 1875 2    50   ~ 0
D7
Text Label 900  1575 2    50   ~ 0
D0
Text Label 1600 1775 2    50   ~ 0
D5
Text Label 1600 1475 2    50   ~ 0
CLK
Text Label 900  1475 2    50   ~ 0
M1
Text Label 1600 1375 2    50   ~ 0
RST
Text Label 900  1375 2    50   ~ 0
INT
Text Label 1625 1275 2    50   ~ 0
MREQ
Wire Wire Line
	1625 1275 1450 1275
Text Label 900  1275 2    50   ~ 0
WR
Text Label 1625 1175 2    50   ~ 0
IORQ
Wire Wire Line
	1625 1175 1450 1175
Text Label 900  1175 2    50   ~ 0
RD
Text Label 1600 1075 2    50   ~ 0
TXB
Text Label 900  1075 2    50   ~ 0
RXB
Text Label 900  975  2    50   ~ 0
USR2
Text Label 1625 875  2    50   ~ 0
USR3
Text Label 900  875  2    50   ~ 0
USR4
Text Label 1625 975  2    50   ~ 0
USR1
$Comp
L Connector_Generic:Conn_02x20_Odd_Even J1
U 1 1
P 1150 1775
F 0 "J1" H 1200 2892 50  0000 C CNN
F 1 "ZTO-80 Bus" H 1200 2801 50  0000 C CNN
F 2 "Connector_PinHeader_2.54mm:PinHeader_2x20_P2.54mm_Horizontal" H 1150 1775 50  0001 C CNN
F 3 "~" H 1150 1775 50  0001 C CNN
	1    1150 1775
	1    0    0    -1  
$EndComp
NoConn ~ 950  875 
NoConn ~ 950  975 
NoConn ~ 950  1075
NoConn ~ 1450 1075
NoConn ~ 1450 975 
NoConn ~ 1450 875 
$EndSCHEMATC
